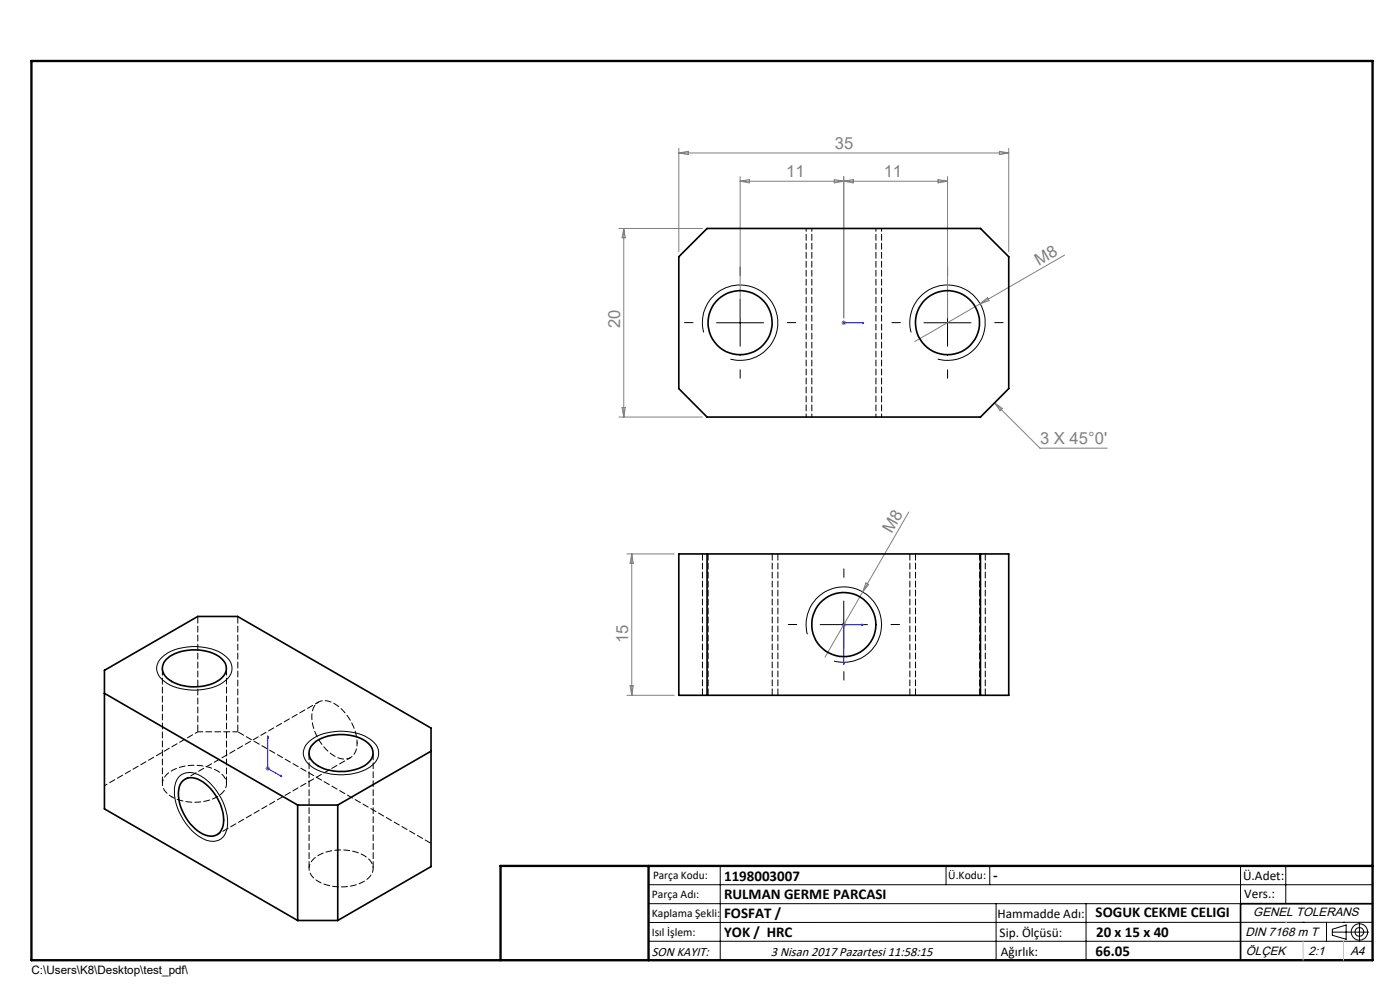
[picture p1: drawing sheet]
<svg xmlns="http://www.w3.org/2000/svg" width="297mm" height="210mm" viewBox="0 0 297 210" stroke-linecap="round" stroke-linejoin="round" font-family="sans-serif">
<g fill="none" stroke="#000" stroke-width=".21">
<path d="M149.3 70.5a8 8 0 0 1 7-10 8 8 0 0 1 8.7 8.6 8 8 0 0 1-10.1 7.1M152 68.5h10M157 63.5v9.9M193.3 70.5a8 8 0 0 1 7.1-10 8 8 0 0 1 8.6 8.7 8 8 0 0 1-10.1 7M196 68.5h10M201 63.5v9.9M34.5 139.3a11.5 11.5 0 0 1 9.6-1.8 6.3 6.3 0 0 1 5 3.6 3.3 3.3 0 0 1-1.7 3.6 12 12 0 0 1-12.4 0 3.2 3.2 0 0 1-.9-5zM171.3 134.5a8 8 0 0 1 7-10 8 8 0 0 1 8.7 8.7 8 8 0 0 1-10.1 7M174 132.5h10M179 127.5v10M65.2 157.6a10.4 10.4 0 0 1 9.2-2.3 7.5 7.5 0 0 1 5.7 3.2 3.2 3.2 0 0 1-1.5 4.2 12.2 12.2 0 0 1-12.5 0 3.2 3.2 0 0 1-.9-5.1zM38.1 164.7a3.7 3.7 0 0 1 4.6-.1 12.1 12.1 0 0 1 5.5 11.1 3.2 3.2 0 0 1-4.9 2.3 12.2 12.2 0 0 1-6.3-10.8l.1-.6a3.6 3.6 0 0 1 1-1.9z"/>
<path d="M137.6 187.7h153.6M137.6 191.7h153.6M137.6 199.7h153.6M152.8 183.7v20M200.7 183.7v4M210 183.7v4M211.3 191.7v12M230.4 191.7v12M263.2 183.7v20M272.8 183.7v8M276.4 195.6h.1M281.4 195.6v4.1"/>
<path d="M282.6 197.7h7.8M282.6 197.1l3-.9v3l-3-.8zM285 195.6h.1M288.4 195.8v3.8M291.2 195.6l-153.6 .1"/>
<circle cx="288.4" cy="197.7" r="1.74"/>
<circle cx="288.4" cy="197.7" r=".93"/>
</g>
<path d="M178.9 68.5h.2zM179 68.5h.1M179 68.5h4.2M183.2 68.5h-.4h.4M182.8 132.4l.4 .1-.4 .1zM183.2 132.5h-4.2v8.5M56.8 156.1l.1 .4-.2-.1zM56.8 156.1v6.9l3 1.7M178.9 140.5h.2l-.1 .5zM59.5 164.5l.3 .2-.3-.1z" fill="none" stroke="#00f" stroke-width=".21"/>
<g fill="none" stroke="#808080" stroke-width=".21">
<path d="M144 31.5v21.9M144 32.4h70M144 32.4l2-.3v.7zM157 38.4h44M157 37.5v29.9M157 38.4l2-.3v.7zM177 38.1l4 .7v-.7l-4 .7zM179 37.5v29.9M199 38.1l2 .3-2 .4zM201 37.5v29.9M212 32.1l2 .3-2 .4zM214 31.5v21.9"/>
<path d="M131.3 48.5h17.7M132.3 48.5v40M132.3 48.5l.3 1.9h-.6zM225.8 54.1l-17.9 10.3M178.5 68.5h1M178.6 68.1l.8 .7M179 67.9v1.1M179.4 68.1l-.8 .7M207.9 64.4l-13.8 8.1M207.9 64.4l1.6-1.3 .3 .7zM131.3 88.5h17.7M132 86.5h.6l-.3 2z"/>
<path d="M211 85.5l1.7 1.1-.5 .5zM211 85.5l9.6 9.6h14.3M133 117.5h10M134 117.5v30M134 117.5l.3 2h-.6zM192.8 108.6l-9.8 16.9M178.5 132.5h1M178.6 132.1l.8 .7M179 132v1M179.4 132.1l-.8 .7M183 125.5l-8 13.9M183.7 123.6l.6 .4-1.3 1.5z"/>
<path d="M133 147.5h10M133.7 145.5h.6l-.3 2zM56.3 163h1M56.4 162.7l.7 .7M56.8 162.5v1M57.1 162.7l-.7 .7"/>
</g>
<path d="M157 58.4v-1.8M201 58.4v-1.8M147 68.4h-1.8M157 78.4v1.8M167 68.4h1.8M191 68.4h-1.8M201 78.4v1.8M211 68.4h1.8M169 132.5h-1.8M179 122.5v-1.8M189 132.5h1.8M179 142.5v1.8" fill="none" stroke="#000" stroke-width=".21" stroke-dasharray="15.2 1.3 1.3 1.3"/>
<path d="M171 48.4v40M187 88.4v-40" fill="none" stroke="#000" stroke-width=".21" stroke-dasharray="1.3 .6" stroke-dashoffset=".6"/>
<path d="M149 117.5v30M193 117.5v30M165 147.5v-30M209 147.5v-30" fill="none" stroke="#000" stroke-width=".21" stroke-dasharray="1.3 .6" stroke-dashoffset="-.1"/>
<path d="M106.2 203.7h185" fill="none" stroke="#000" stroke-width=".25"/>
<path d="M291.2 191.7h-28v12" fill="none" stroke="#000" stroke-width=".35"/>
<path d="M6.7 12.9h284.5v190.8h-284.5zM137.6 183.7v20M291.2 183.7h-185v20" fill="none" stroke="#000" stroke-width=".5"/>
<path d="M272.8 195.6h.1M276.4 199.7v4M285 199.7v4" fill="none" stroke="#c0c0c0" stroke-width=".21"/>
<g fill="#00f">
<path d="M182.8 68.5h.4zM178.9 68.5h.2z"/>
<path d="M182.8 132.4v.2l.4-.1zM178.9 140.5l.1 .5 .1-.5z"/>
<path d="M59.5 164.5l.3 .2-.3-.1zM56.8 156.1l.1 .4-.2-.1z"/>
</g>
<g fill="none" stroke="#000" stroke-width=".35">
<path d="M150 48.5h58l6 6v27.9l-6 6.1h-58l-6-6.1v-27.9zM144 117.5h70v30h-70zM150 117.5v30M208 117.5v30M35.2 140a9.3 9.3 0 0 1 8.6-1.9 5.3 5.3 0 0 1 4.1 3.1 3.2 3.2 0 0 1-2.3 3.6 10.2 10.2 0 0 1-10.1-.9 2.61 2.61 0 0 1-.3-3.9zM22.2 147.1l40.9 23.7M66.7 157.6a10 10 0 0 1 11.2-.1 2.71 2.71 0 0 1-.1 4.6 10.2 10.2 0 0 1-11.2-.3 2.62 2.62 0 0 1 .1-4.2zM91.4 159.3l-19.8 11.5M38.8 165.7a2.95 2.95 0 0 1 3.7-.1 10.2 10.2 0 0 1 4.8 9.5 2.72 2.72 0 0 1-4.2 1.8 10.2 10.2 0 0 1-5.2-9.4 2.81 2.81 0 0 1 .9-1.8zM63.1 170.8h8.5M63.1 170.8v24.5M71.6 170.8v24.5"/>
<path d="M63.1 195.3l-40.9-23.7v-29.4l19.7-11.4h8.5l41 23.6v29.4l-19.8 11.5M63.1 195.3h8.5"/>
<circle cx="157" cy="68.4" r="6.8"/>
<circle cx="201" cy="68.5" r="6.8"/>
<circle cx="179" cy="132.5" r="6.8"/>
</g>
<path d="M172.2 48.4v40M185.8 88.4v-40M42 155.2l-19.8 11.5M75.8 157.6a10.1 10.1 0 0 0-6.1-8.9 2.74 2.74 0 0 0-3.5 3 10.2 10.2 0 0 0 5.7 9.1 2.71 2.71 0 0 0 3.8-2.6l.1-.6M36.4 169a10.1 10.1 0 0 0 10.7-.8 2.74 2.74 0 0 0-.8-4.6 10.2 10.2 0 0 0-10.7 .5 2.7 2.7 0 0 0 .3 4.6l.5 .3M67.6 187a10.1 10.1 0 0 0 10.6-.8 2.74 2.74 0 0 0-.8-4.6 10.2 10.2 0 0 0-10.7 .4 2.7 2.7 0 0 0 .3 4.7l.6 .3" fill="none" stroke="#000" stroke-width=".21" stroke-dasharray="1.3 .6" stroke-dashoffset=".6"/>
<path d="M150.2 117.5v30M194.2 117.5v30M163.8 147.5v-30M207.8 147.5v-30" fill="none" stroke="#000" stroke-width=".21" stroke-dasharray="1.3 .6" stroke-dashoffset="-.1"/>
<path d="M42 130.7v24.5M34.5 141.8v24.5M50.4 155.2v-24.5M65.6 159.7v24.5M48.1 166.3v-24.5M91.5 178.9l-41.1-23.7M79.2 184.2v-24.5" fill="none" stroke="#000" stroke-width=".21" stroke-dasharray="1.3 .6" stroke-dashoffset="-.2"/>
<path d="M42 155.2h8.4" fill="none" stroke="#000" stroke-width=".21" stroke-dasharray="1.3 .6" stroke-dashoffset=".2"/>
<path d="M67.6 148.9l-28.3 16.4M46.1 177l28.3-16.3" fill="none" stroke="#000" stroke-width=".21" stroke-dasharray="1.3 .6" stroke-dashoffset=".5"/>
<g font-size="3.5" fill="#808080">
<text x="177.1" y="31.6">35</text>
<text x="166.8" y="37.6">11</text>
<text x="187.5" y="37.6">11</text>
<text x="220.4" y="56.4" transform="rotate(-30 220.4 56.4)">M8</text>
<text x="131.5" y="69.6" transform="rotate(-90 131.5 69.6)">20</text>
<text x="220.7" y="94.3">3 X 45°0'</text>
<text x="189.2" y="113.3" transform="rotate(-60 189.2 113.3)">M8</text>
<text x="133.2" y="136.4" transform="rotate(-90 133.2 136.4)">15</text>
</g>
<g font-size="3.2">
<text x="153.6" y="186.8">1198003007</text>
<text x="153.6" y="190.8">RULMAN GERME PARCASI</text>
<text x="210.7" y="186.6">-</text>
<text x="153.6" y="194.8">FOSFAT /</text>
<text x="232.4" y="194.5">SOGUK CEKME CELIGI</text>
<text x="153.6" y="198.8">YOK / HRC</text>
<text x="232.4" y="202.8">66.05</text>
<text x="232.5" y="198.8">20 x 15 x 40</text>
</g>
<g font-size="2.8">
<text x="263.7" y="186.7">Ü.Adet:</text>
<text x="263.9" y="190.5">Vers.:</text>
<text x="211.6" y="194.8">Hammadde Adı:</text>
<text x="138.3" y="202.8">SON KAYIT:</text>
<text x="163.6" y="202.8">3 Nisan 2017 Pazartesi 11:58:15</text>
<text x="212.1" y="198.7">Sip. Ölçüsü:</text>
<text x="212.3" y="202.7">Ağırlık:</text>
</g>
<g font-size="2.6">
<text x="265.9" y="194.4">GENEL TOLERANS</text>
<text x="264.2" y="198.5">DIN 7168 m T</text>
<text x="264.3" y="202.6">ÖLÇEK</text>
<text x="277.6" y="202.6">2:1</text>
<text x="286.5" y="202.6">A4</text>
</g>
<g font-size="2.5">
<text x="138.3" y="190.5">Parça Adı:</text>
<text x="138.5" y="186.5">Parça Kodu:</text>
<text x="201.2" y="186.5">Ü.Kodu:</text>
<text x="138.3" y="194.5">Kaplama Şekli:</text>
<text x="138.3" y="198.6">Isıl İşlem:</text>
<text x="6.7" y="206.7">C:\Users\K8\Desktop\test_pdf\</text>
</g>
</svg>
